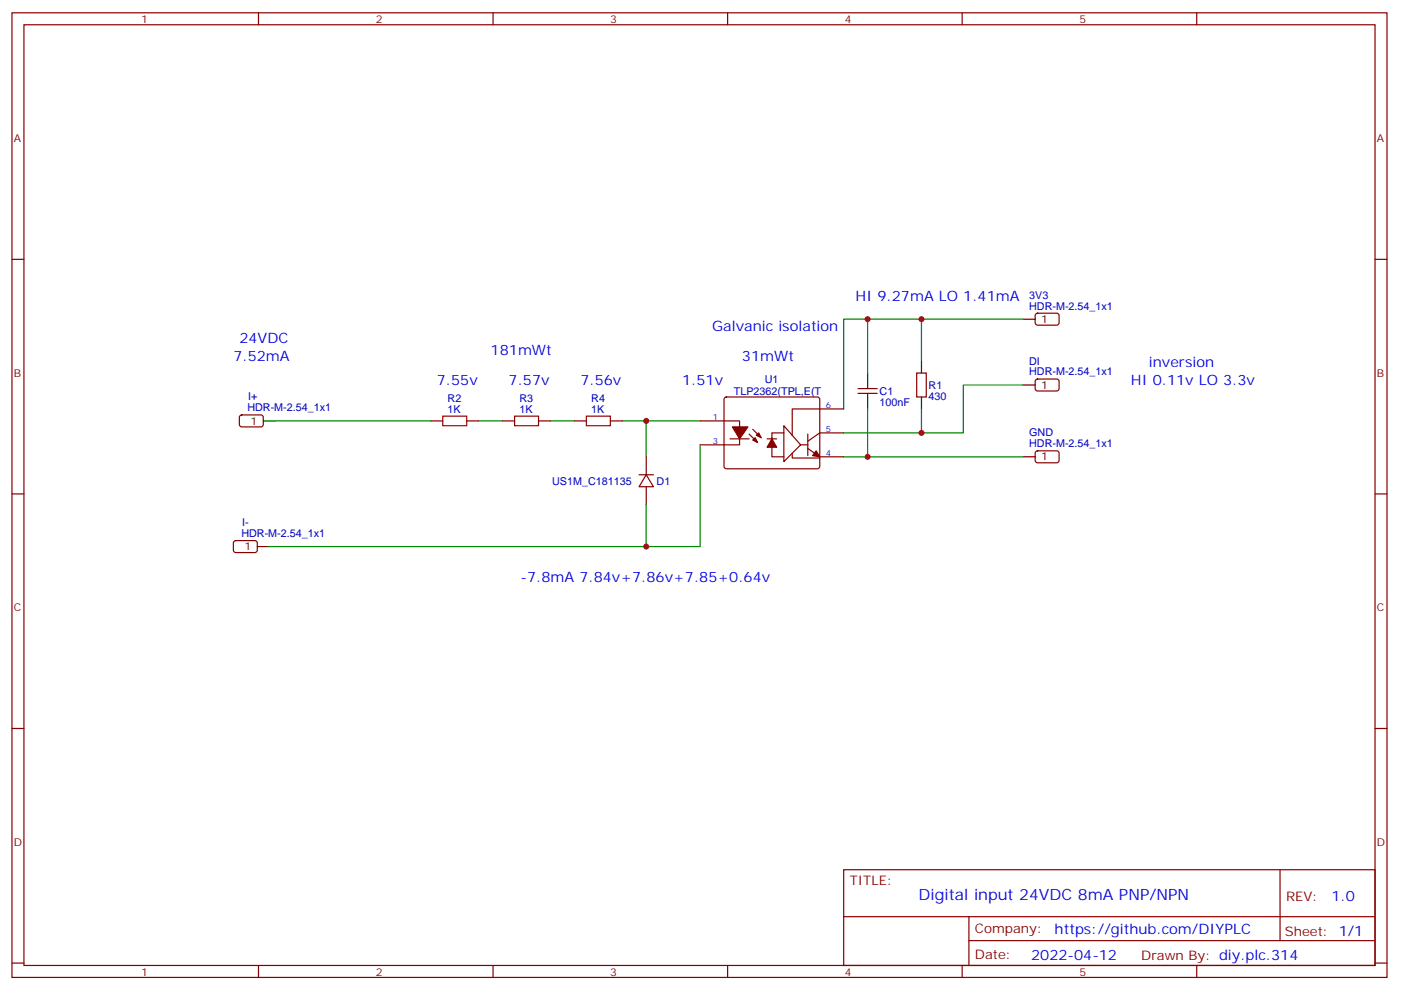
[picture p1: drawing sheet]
<svg xmlns="http://www.w3.org/2000/svg" width="413mm" height="292mm" viewBox="0 0 413 292" stroke-linecap="round" stroke-linejoin="round" font-family="sans-serif">
<g fill="none" stroke="#870000" stroke-width=".35">
<path d="M3.5 3.8h405.4v284.3h-405.4zM7.1 7.3h398.2v277.3h-398.2zM76.2 3.8v3.5M145.3 3.8v3.5M214.5 3.8v3.5M283.6 3.8v3.5M352.8 3.8v3.5M3.5 76.4h3.6M405.3 76.4h3.6M305.4 92.5l.5-.2 5.9 .1 .4 .6-.1 2.4-.6 .4h-5.9l-.4-.7v-2.1zM213.7 117.2l.4-.2h26.8l.5 .2 .3 .5-.1 20.1-.7 .4-27-.1-.5-.6v-19.8zM252.9 116h5.7"/>
<path d="M252.9 114.5h5.7M255.8 113.5v1M255.8 116v1M270.2 110h2.8v7h-2.8zM305.4 111.9l.5-.2 5.9 .1 .4 .6-.1 2.4-.6 .5-5.9-.1-.4-.7v-2.1zM70.8 122.5l.5-.2 5.9 .1 .4 .6-.1 2.4-.6 .4h-5.9l-.4-.7v-2.1zM127 124.1h3.5M137.6 124.1h3.5M148.2 124.1h3.5M158.7 124.1h3.6M169.3 124.1h3.6M179.9 124.1h3.5"/>
<path d="M188.4 139.9h4.2M190.5 139.9l2.1 3.6h-4.2zM190.5 134.7v5.2M206.4 124.1h11.6v7h-11.6M215.2 129.4h5.6M220.8 128l2.5 2.4M221.9 126.5l2.5 2.5M226.1 129.4h2.9M227.5 129v5.7h3.6M231.1 125.5l4.9 5.6-4.9 5zM231.1 127.6h-3.6v1.8M233.5 133.6v1.4h8.2"/>
<path d="M236 131.1h2.1M238.1 132.2l3.6 2.5h7M238.1 128v6.3M248.7 120.5h-15.2v7.8M248.7 127.6h-7l-3.6 2.5M305.4 133.1l.5-.2h5.9l.4 .7-.1 2.4-.6 .4h-5.9l-.4-.7v-2.1zM3.5 145.6h3.6M69 159.6l.5-.3 5.9 .1 .4 .7v2.3l-.7 .5-5.9-.1-.4-.6v-2.1zM190.5 143.5v5.3M405.3 145.6h3.6M3.5 214.7h3.6M405.3 214.7h3.6"/>
<path d="M248.7 256.4h156.6v28.2h-156.6zM377.3 256.4v20.9M248.7 270.2h156.5M285.6 277.3h119.6M285.6 270.2v14.1M3.5 283.9h3.6M76.2 284.6v3.5M145.3 284.6v3.5M214.5 284.6v3.5M283.6 284.6v3.5M352.8 284.6v3.5M405.3 283.9h3.6"/>
</g>
<path d="M301.6 94.1h3.6M255.8 110v3.5M255.8 117v3.5M271.6 106.4v3.6M271.6 117v3.5M301.6 113.5h3.6M77.6 124.1h3.5M301.6 134.7h3.6M75.8 161.1h3.6" fill="none" stroke="#000" stroke-width=".35"/>
<g fill="none" stroke="#008700" stroke-width=".35">
<path d="M255.8 94.1v15.9M271.6 94.1v12.3M301.6 94.1h-52.9v26.4M301.6 113.5h-17.6v14.1h-35.3M81.1 124.1h45.9M141.1 124.1h7.1M162.3 124.1h7M183.4 124.1h23M190.5 124.1v10.6M206.4 131.1v30h-127M255.8 120.5v14.2h-7.1M255.8 134.7h45.8"/>
<path d="M271.6 120.5v7.1M190.5 148.8v12.3"/>
</g>
<path d="M130.5 122.7h7.1v2.8h-7.1zM151.7 122.7h7v2.8h-7zM172.9 122.7h7v2.8h-7z" fill="none" stroke="#a10000" stroke-width=".35"/>
<g fill="#870000" stroke="#870000" stroke-width=".35">
<path d="M240.6 132.9l1.1 1.8-2.2-.4z"/>
<path d="M221.9 129.7l.7-.7 .7 1.4z"/>
<path d="M223 128.3l.7-.7 .7 1.4z"/>
<path d="M215.9 125.8h4.6l-2.5 3.6z"/>
<path d="M227.5 129.4l1.5 2.4h-2.9z"/>
</g>
<g fill="#c00">
<circle cx="271.6" cy="127.6" r=".88"/>
<circle cx="271.6" cy="94.1" r=".88"/>
<circle cx="255.8" cy="134.7" r=".88"/>
<circle cx="255.8" cy="94.1" r=".88"/>
<circle cx="190.5" cy="124.1" r=".88"/>
<circle cx="190.5" cy="161.1" r=".88"/>
</g>
<text font-size="4.6" fill="#00f" x="270.8" y="265.4">Digital input 24VDC 8mA PNP/NPN</text>
<g font-size="4.2" fill="#00f">
<text x="252.2" y="88.8">HI 9.27mA LO 1.41mA</text>
<text x="70.6" y="101.1">24VDC</text>
<text x="209.9" y="97.6">Galvanic isolation</text>
<text x="68.8" y="106.4">7.52mA</text>
<text x="144.6" y="104.7">181mWt</text>
<text x="218.7" y="106.4">31mWt</text>
<text x="128.8" y="113.5">7.55v</text>
<text x="149.9" y="113.5">7.57v</text>
<text x="171.1" y="113.5">7.56v</text>
<text x="201.1" y="113.5">1.51v</text>
<text x="333.4" y="113.5">HI 0.11v LO 3.3v</text>
<text x="338.7" y="108.2">inversion</text>
<text x="153.5" y="171.7">-7.8mA 7.84v+7.86v+7.85+0.64v</text>
<text x="392.5" y="265.6">1.0</text>
<text x="310.9" y="275.2">https://github.com/DIYPLC</text>
<text x="304" y="283">2022-04-12</text>
</g>
<g font-size="3.9" fill="#800">
<text x="250.5" y="260.9">TITLE:</text>
<text x="379.1" y="265.6">REV:</text>
<text x="287.4" y="275.1">Company:</text>
<text x="378.7" y="275.8">Sheet: 1/1</text>
<text x="287.4" y="282.8">Date:</text>
<text x="336.4" y="282.9">Drawn By: diy.plc.314</text>
</g>
<g font-size="3.2" fill="#800">
<text x="41.6" y="6.8">1</text>
<text x="110.8" y="6.8">2</text>
<text x="179.9" y="6.8">3</text>
<text x="249.1" y="6.8">4</text>
<text x="318.2" y="6.8">5</text>
<text x="4.1" y="41.9">A</text>
<text x="405.9" y="41.9">A</text>
<text x="4.1" y="111">B</text>
<text x="405.9" y="111">B</text>
<text x="4.1" y="180.2">C</text>
<text x="405.9" y="180.2">C</text>
<text x="4.1" y="249.3">D</text>
<text x="405.9" y="249.3">D</text>
<text x="41.6" y="287.6">1</text>
<text x="110.8" y="287.6">2</text>
<text x="179.9" y="287.6">3</text>
<text x="249.1" y="287.6">4</text>
<text x="318.2" y="287.6">5</text>
</g>
<g font-size="3.2" fill="#000080">
<text x="303.4" y="88.1">3V3</text>
<text x="303.4" y="91.3">HDR-M-2.54_1x1</text>
<text x="303.4" y="107.5">DI</text>
<text x="225.4" y="112.8">U1</text>
<text x="303.4" y="110.7">HDR-M-2.54_1x1</text>
<text x="73.2" y="118">I+</text>
<text x="132" y="118.5">R2</text>
<text x="153.1" y="118.5">R3</text>
<text x="174.3" y="118.5">R4</text>
<text x="216.3" y="116.4">TLP2362(TPL,E(T</text>
<text x="259.3" y="119.6">100nF</text>
<text x="259.3" y="116.4">C1</text>
<text x="273.8" y="117.8">430</text>
<text x="273.8" y="114.6">R1</text>
<text x="72.9" y="121.2">HDR-M-2.54_1x1</text>
<text x="132" y="121.6">1K</text>
<text x="153.1" y="121.6">1K</text>
<text x="174.3" y="121.6">1K</text>
<text x="303.4" y="131.8">HDR-M-2.54_1x1</text>
<text x="303.4" y="128.7">GND</text>
<text x="162.8" y="142.8">US1M_C181135</text>
<text x="193.6" y="142.8">D1</text>
<text x="71.4" y="155.1">I-</text>
<text x="71.2" y="158.3">HDR-M-2.54_1x1</text>
</g>
<g font-size="3.2">
<text x="306.9" y="95.1">1</text>
<text x="306.9" y="114.5">1</text>
<text x="73.8" y="125.1">1</text>
<text x="306.9" y="135.7">1</text>
<text x="72.1" y="162.2">1</text>
</g>
<g font-size="2.5" fill="#00f">
<text x="210.1" y="123.7">1</text>
<text x="243.4" y="120.2">6</text>
<text x="210.1" y="130.8">3</text>
<text x="243.4" y="127.2">5</text>
<text x="243.4" y="134.3">4</text>
</g>
</svg>
